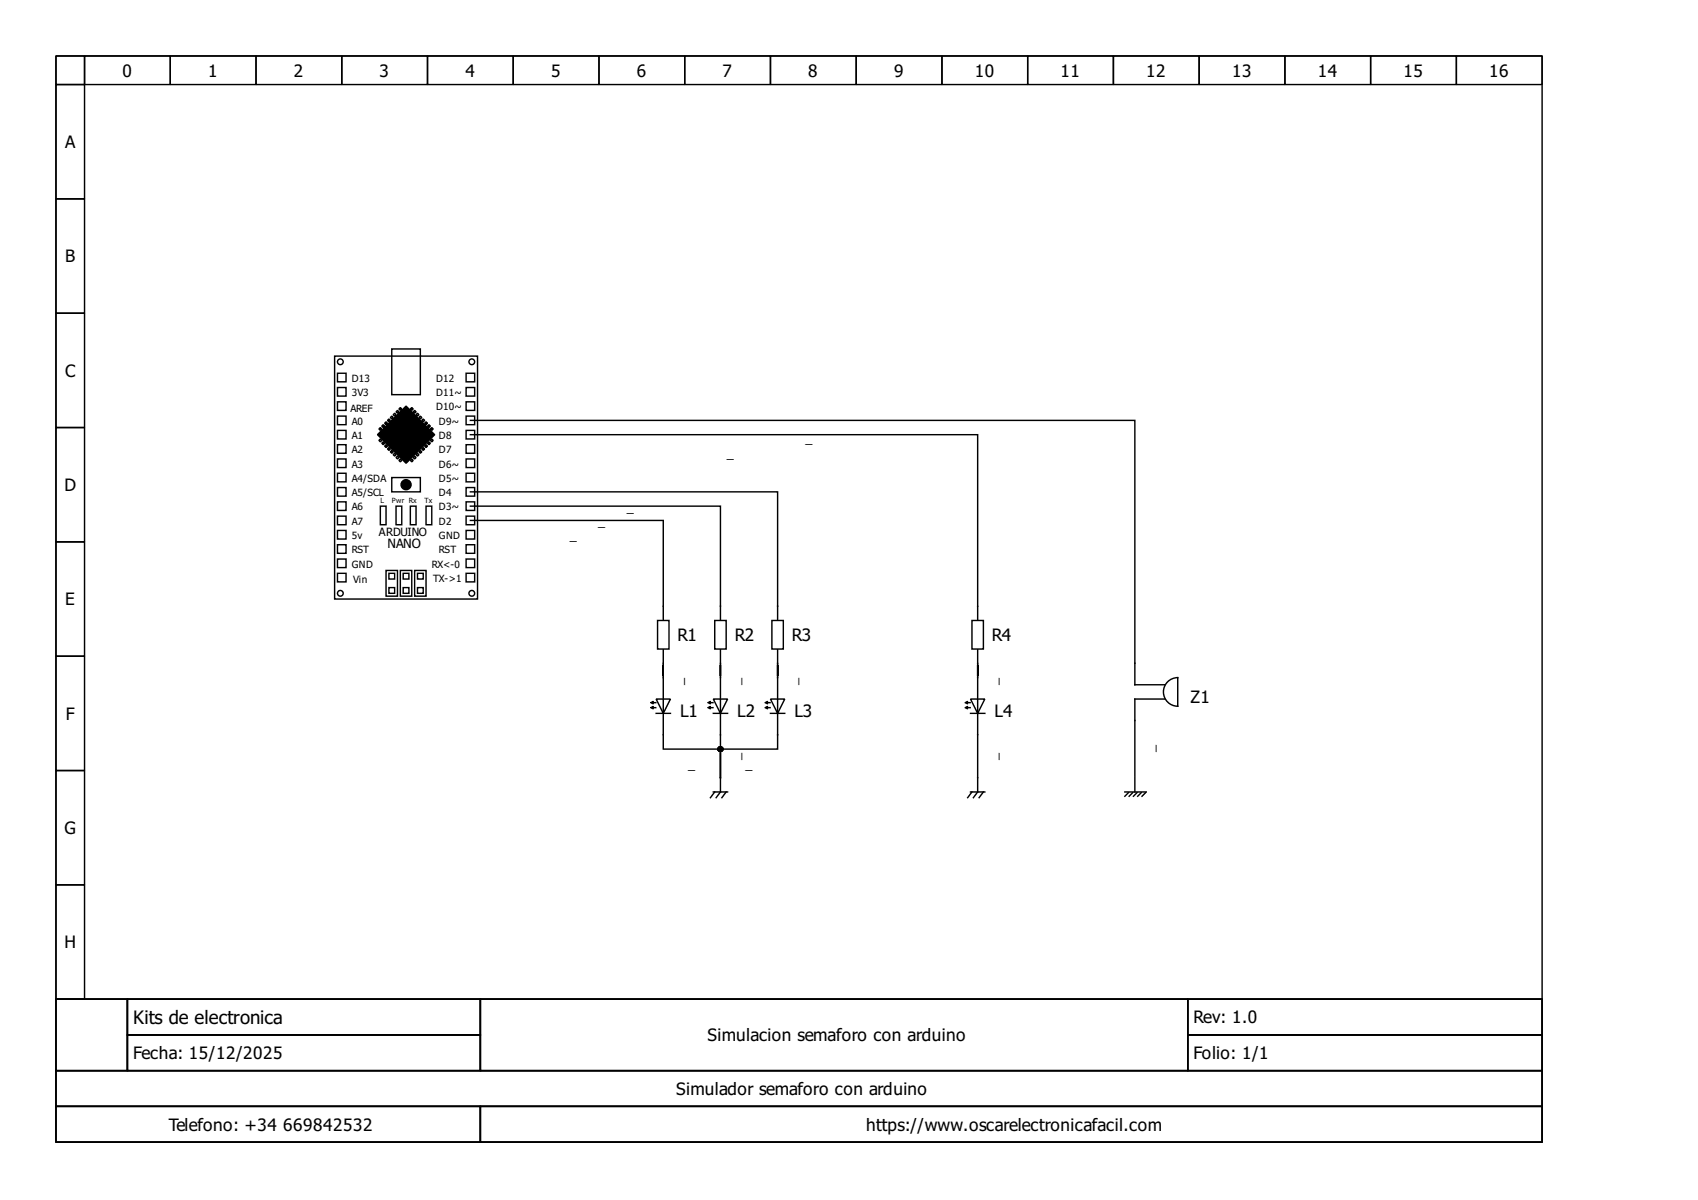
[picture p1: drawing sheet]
<svg xmlns="http://www.w3.org/2000/svg" width="297mm" height="210mm" viewBox="0 0 297 210" stroke-linecap="round" stroke-linejoin="round" font-family="sans-serif">
<g fill="none" stroke="#000" stroke-width=".25">
<path d="M9.8 9.8h260v165h-260zM9.8 9.8h5v5h-5zM9.8 14.8h5v20h-5zM14.8 9.8h15v5h-15zM29.8 9.8h15v5h-15zM44.8 9.8h15v5h-15zM59.8 9.8h15v5h-15zM74.8 9.8h15v5h-15zM89.8 9.8h15v5h-15zM104.8 9.8h15v5h-15zM119.8 9.8h15v5h-15zM134.8 9.8h15v5h-15z"/>
<path d="M149.8 9.8h15v5h-15zM164.8 9.8h15v5h-15zM179.8 9.8h15v5h-15zM194.8 9.8h15v5h-15zM209.8 9.8h15v5h-15zM224.8 9.8h15v5h-15zM239.8 9.8h15v5h-15zM254.8 9.8h15v5h-15zM9.8 34.8h5v20h-5zM9.8 54.8h5v20h-5zM9.8 74.8h5v20h-5zM58.5 62.3h25v42.5h-25z"/>
<path d="M59 67.8h1.5v1.5h-1.5zM59 70.3h1.5v1.5h-1.5zM59 65.3h1.5v1.5h-1.5zM59 75.3h1.5v1.5h-1.5zM59 77.8h1.5v1.5h-1.5zM59 72.8h1.5v1.5h-1.5zM66.3 77l.2-.2 .3 .2-.3 .3zM66.5 74.8l.3 .2-.3 .3-.2-.3zM66.8 77.5l.2-.2 .3 .2-.3 .3zM67 74.3l.3 .2-.3 .3-.2-.3zM67.3 78l.2-.2 .3 .2-.3 .3zM67.3 74l.2-.2 .3 .2-.3 .3z"/>
<path d="M67.8 78.5l.2-.2 .3 .2-.3 .3zM67.8 73.5l.2-.2 .3 .2-.3 .3zM68.3 73l.2-.2 .3 .2-.3 .3zM68.3 79l.2-.2 .3 .2-.3 .3zM68.5 61h5v8h-5zM68.8 72.5l.2-.2 .3 .2-.3 .3zM68.8 79.5l.2-.2 .3 .2-.3 .3zM69.3 72l.2-.2 .3 .2-.3 .3zM69.8 71.5l.2-.2 .3 .2-.3 .3zM71.8 71.5l.2-.2 .3 .2-.3 .3zM72.3 72l.2-.2 .3 .2-.3 .3zM72.8 72.5l.2-.2 .3 .2-.3 .3z"/>
<path d="M72.8 79.5l.2-.2 .3 .2-.3 .3zM73.3 79l.2-.2 .3 .2-.3 .3zM73.5 72.8l.3 .2-.3 .3-.2-.3zM73.8 73.5l.2-.2 .3 .2-.3 .3zM73.8 78.5l.2-.2 .3 .2-.3 .3zM74.3 78l.2-.2 .3 .2-.3 .3zM74.5 73.8l.3 .2-.3 .3-.2-.3zM74.8 77.5l.2-.2 .3 .2-.3 .3zM74.8 74.5l.2-.2 .3 .2-.3 .3zM75.3 75l.2-.2 .3 .2-.3 .3zM75.3 77l.2-.2 .3 .2-.3 .3zM81.5 67.8h1.5v1.5h-1.5z"/>
<path d="M81.5 70.3h1.5v1.5h-1.5zM81.5 65.3h1.5v1.5h-1.5zM81.5 75.3h1.5v1.5h-1.5zM81.5 77.8h1.5v1.5h-1.5zM81.5 72.8h1.5v1.5h-1.5zM9.8 94.8h5v20h-5zM59 90.3h1.5v1.5h-1.5zM59 92.8h1.5v1.5h-1.5zM59 87.8h1.5v1.5h-1.5zM59 82.8h1.5v1.5h-1.5zM59 85.3h1.5v1.5h-1.5zM59 80.3h1.5v1.5h-1.5z"/>
<path d="M59 97.8h1.5v1.5h-1.5zM59 95.3h1.5v1.5h-1.5zM66.5 88.5h1v3.3h-1zM67.5 99.8h2v4.5h-2zM68.5 83.5h5v2.5h-5zM69.3 80l.2-.2 .3 .2-.3 .3zM69.3 88.5h1v3.3h-1zM69.8 80.5l.2-.2 .3 .2-.3 .3zM70 99.8h2v4.5h-2zM71.8 88.5h1v3.3h-1zM72 80.3l.3 .2-.3 .3-.2-.3zM72.3 80l.2-.2 .3 .2-.3 .3z"/>
<path d="M72.5 99.8h2v4.5h-2zM74.5 88.5h1v3.3h-1zM81.5 97.8h1.5v1.5h-1.5zM81.5 90.3h1.5v1.5h-1.5zM81.5 92.8h1.5v1.5h-1.5zM81.5 95.3h1.5v1.5h-1.5zM81.5 87.8h1.5v1.5h-1.5zM81.5 82.8h1.5v1.5h-1.5zM81.5 85.3h1.5v1.5h-1.5zM81.5 80.3h1.5v1.5h-1.5zM9.8 114.8h5v20h-5zM59 100.3h1.5v1.5h-1.5z"/>
<path d="M68 102.8h1v1h-1zM68 100.3h1v1h-1zM70.5 102.8h1v1h-1zM70.5 100.3h1v1h-1zM73 100.3h1v1h-1zM73 102.8h1v1h-1zM81.5 100.3h1.5v1.5h-1.5zM116 106v10M116 118.5v10M126 118.5v10M136 118.5v10M171 118.5v10"/>
<path d="M9.8 134.8h5v20h-5zM114.3 123.8h.4M114.3 122.9h.4M114.8 122.3h2.5l-1.3 2.5zM114.8 124.8h2.5M124.3 123.8h.4M124.3 122.9h.4M124.8 122.3h2.5l-1.3 2.5zM124.8 124.8h2.5M134.3 123.8h.4M134.3 122.9h.4M134.8 122.3h2.5l-1.3 2.5z"/>
<path d="M134.8 124.8h2.5M169.3 123.8h.4M169.3 122.9h.4M169.8 122.3h2.5l-1.3 2.5zM169.8 124.8h2.5M9.8 154.8h5v20h-5zM9.8 174.8h260v25h-260zM9.8 174.8h12.5v12.5h-12.5zM22.3 174.8h61.7v6.2h-61.7zM84 174.8h123.8v12.5h-123.8zM207.8 174.8h62v6.2h-62zM9.8 187.3h260v6.2h-260z"/>
<path d="M9.8 193.5h74.2v6.3h-74.2zM22.3 181h61.7v6.3h-61.7zM84 193.5h185.8v6.3h-185.8zM207.8 181h62v6.3h-62z"/>
<circle cx="59.5" cy="63.3" r=".5"/>
<circle cx="82.5" cy="63.3" r=".5"/>
<circle cx="59.5" cy="103.8" r=".5"/>
<circle cx="82.5" cy="103.8" r=".5"/>
</g>
<g fill="#000" stroke="#000" stroke-width=".25">
<path d="M66 76l5-5 5 5-5 5z" fill-rule="evenodd"/>
<circle cx="71" cy="84.8" r=".87"/>
</g>
<path d="M113.8 122.9l.5-.2v.5zM113.8 123.8l.5-.3v.5zM123.8 122.9l.5-.2v.5zM123.8 123.8l.5-.3v.5zM133.8 122.9l.5-.2v.5zM133.8 123.8l.5-.3v.5zM168.8 122.9l.5-.2v.5zM168.8 123.8l.5-.3v.5z" fill="#000" stroke="#000" stroke-width=".17"/>
<path d="M115 108.5h2v5h-2z" fill-rule="evenodd" fill="#fff" stroke="#000" stroke-width=".25"/>
<path d="M126 106v10" fill="none" stroke="#000" stroke-width=".25"/>
<path d="M125 108.5h2v5h-2z" fill-rule="evenodd" fill="#fff" stroke="#000" stroke-width=".25"/>
<path d="M136 106v10" fill="none" stroke="#000" stroke-width=".25"/>
<path d="M135 108.5h2v5h-2z" fill-rule="evenodd" fill="#fff" stroke="#000" stroke-width=".25"/>
<path d="M171 106v10" fill="none" stroke="#000" stroke-width=".25"/>
<path d="M170 108.5h2v5h-2z" fill-rule="evenodd" fill="#fff" stroke="#000" stroke-width=".25"/>
<g fill="none" stroke="#000" stroke-width=".25">
<path d="M82.3 76h88.7v30M82.3 73.5h116.2v46.3h5.3M82.3 91h33.7v15M82.3 88.5h43.7v17.5M82.3 86h53.7v20M116 116v2.5M126 116v2.5M136 116v2.5M171 116v2.5M204.5 119.1l1-.5 .5-.1v5a2.5 2.5 0 0 1-2.3-1.6 2.5 2.5 0 0 1 .8-2.8zM116 128.5v2.5h10v5M124.8 138.5h2.5"/>
<path d="M125 138.5l-.7 1M126 128.5v7.5M126 136v2.5l-.7 1M127 138.5l-.7 1M136 128.5v2.5h-10v5M169.8 138.5h2.5M170 138.5l-.7 1M171 128.5v10l-.7 1M172 138.5l-.7 1M196.8 138.5h3.7M197.4 138.7l-.6 .6M198.2 138.7l-.7 .6"/>
<path d="M198.5 136v2.5M198.9 138.7l-.6 .6M199.7 138.7l-.7 .6M200.4 138.7l-.6 .6M203.8 122.3h-5.3v13.5"/>
</g>
<circle cx="126" cy="131" r=".38" fill="#000" stroke="#000" stroke-width=".25"/>
<text font-size="3.2" x="23.3" y="179.2">Kits de electronica</text>
<g font-size="3">
<text x="21.4" y="13.4">0</text>
<text x="36.4" y="13.4">1</text>
<text x="51.4" y="13.4">2</text>
<text x="66.4" y="13.4">3</text>
<text x="81.4" y="13.4">4</text>
<text x="96.4" y="13.4">5</text>
<text x="111.4" y="13.4">6</text>
<text x="126.4" y="13.4">7</text>
<text x="141.4" y="13.4">8</text>
<text x="156.4" y="13.4">9</text>
<text x="170.5" y="13.4">10</text>
<text x="185.5" y="13.4">11</text>
<text x="200.5" y="13.4">12</text>
<text x="215.5" y="13.4">13</text>
<text x="230.5" y="13.4">14</text>
<text x="245.5" y="13.4">15</text>
<text x="260.5" y="13.4">16</text>
<text x="11.4" y="25.9">A</text>
<text x="11.4" y="45.9">B</text>
<text x="11.4" y="65.9">C</text>
<text x="11.3" y="85.9">D</text>
<text x="11.4" y="105.9">E</text>
<text x="118.5" y="112.2">R1</text>
<text x="128.5" y="112.2">R2</text>
<text x="138.5" y="112.2">R3</text>
<text x="173.5" y="112.2">R4</text>
<text x="11.5" y="125.9">F</text>
<text x="119" y="125.4">L1</text>
<text x="129" y="125.4">L2</text>
<text x="139" y="125.4">L3</text>
<text x="174" y="125.4">L4</text>
<text x="208.3" y="122.9">Z1</text>
<text x="11.3" y="145.9">G</text>
<text x="11.3" y="165.9">H</text>
<text x="208.8" y="179">Rev: 1.0</text>
<text x="23.3" y="185.3">Fecha: 15/12/2025</text>
<text x="123.8" y="182.2">Simulacion semaforo con arduino</text>
<text x="208.8" y="185.3">Folio: 1/1</text>
<text x="118.3" y="191.5">Simulador semaforo con arduino</text>
<text x="29.5" y="197.8">Telefono: +34</text>
<text x="49.5" y="197.8">669842532</text>
<text x="151.5" y="197.8">https://www.oscarelectronicafacil.com</text>
</g>
<g font-size="2.2">
<text x="140.9" y="77.5">_</text>
<text x="127.2" y="80">_</text>
<text x="109.7" y="89.5">_</text>
<text x="67.8" y="95.8">NANO</text>
<text x="99.7" y="94.5">_</text>
<text x="104.7" y="92">_</text>
<text x="119.5" y="119.9" transform="rotate(-90 119.5 119.9)">_</text>
<text x="129.5" y="119.9" transform="rotate(-90 129.5 119.9)">_</text>
<text x="139.5" y="119.9" transform="rotate(-90 139.5 119.9)">_</text>
<text x="174.5" y="119.9" transform="rotate(-90 174.5 119.9)">_</text>
<text x="202" y="131.5" transform="rotate(-90 202 131.5)">_</text>
<text x="120.4" y="134.5">_</text>
<text x="129.5" y="132.9" transform="rotate(-90 129.5 132.9)">_</text>
<text x="130.4" y="134.5">_</text>
<text x="174.5" y="132.9" transform="rotate(-90 174.5 132.9)">_</text>
</g>
<text font-size="2" x="66.3" y="93.8">ARDUINO</text>
<g font-size="1.7">
<text x="61.5" y="66.8">D13</text>
<text x="61.5" y="69.3">3V3</text>
<text x="76.3" y="66.8">D12</text>
<text x="76.3" y="69.3">D11~</text>
<text x="76.3" y="71.8">D10~</text>
<text x="61.3" y="72">AREF</text>
<text x="61.5" y="74.3">A0</text>
<text x="61.5" y="76.8">A1</text>
<text x="76.8" y="74.3">D9~</text>
<text x="76.8" y="76.8">D8</text>
<text x="61.5" y="81.8">A3</text>
<text x="61.5" y="79.3">A2</text>
<text x="76.8" y="81.8">D6~</text>
<text x="76.8" y="79.3">D7</text>
<text x="61.5" y="89.3">A6</text>
<text x="61.5" y="84.3">A4/SDA</text>
<text x="61.5" y="86.8">A5/SCL</text>
<text x="76.8" y="89.3">D3~</text>
<text x="76.8" y="84.3">D5~</text>
<text x="76.8" y="86.8">D4</text>
<text x="61.5" y="91.8">A7</text>
<text x="61.5" y="94.3">5v</text>
<text x="76.8" y="91.8">D2</text>
<text x="76.8" y="94.3">GND</text>
<text x="61.5" y="96.8">RST</text>
<text x="61.5" y="99.3">GND</text>
<text x="75.5" y="99.3">RX&lt;-0</text>
<text x="75.8" y="101.8">TX-&gt;1</text>
<text x="76.8" y="96.8">RST</text>
<text x="61.8" y="102">Vin</text>
</g>
<g font-size="1.2">
<text x="66.5" y="88">L</text>
<text x="68.5" y="88">Pwr Rx</text>
<text x="74.3" y="88">Tx</text>
</g>
</svg>
